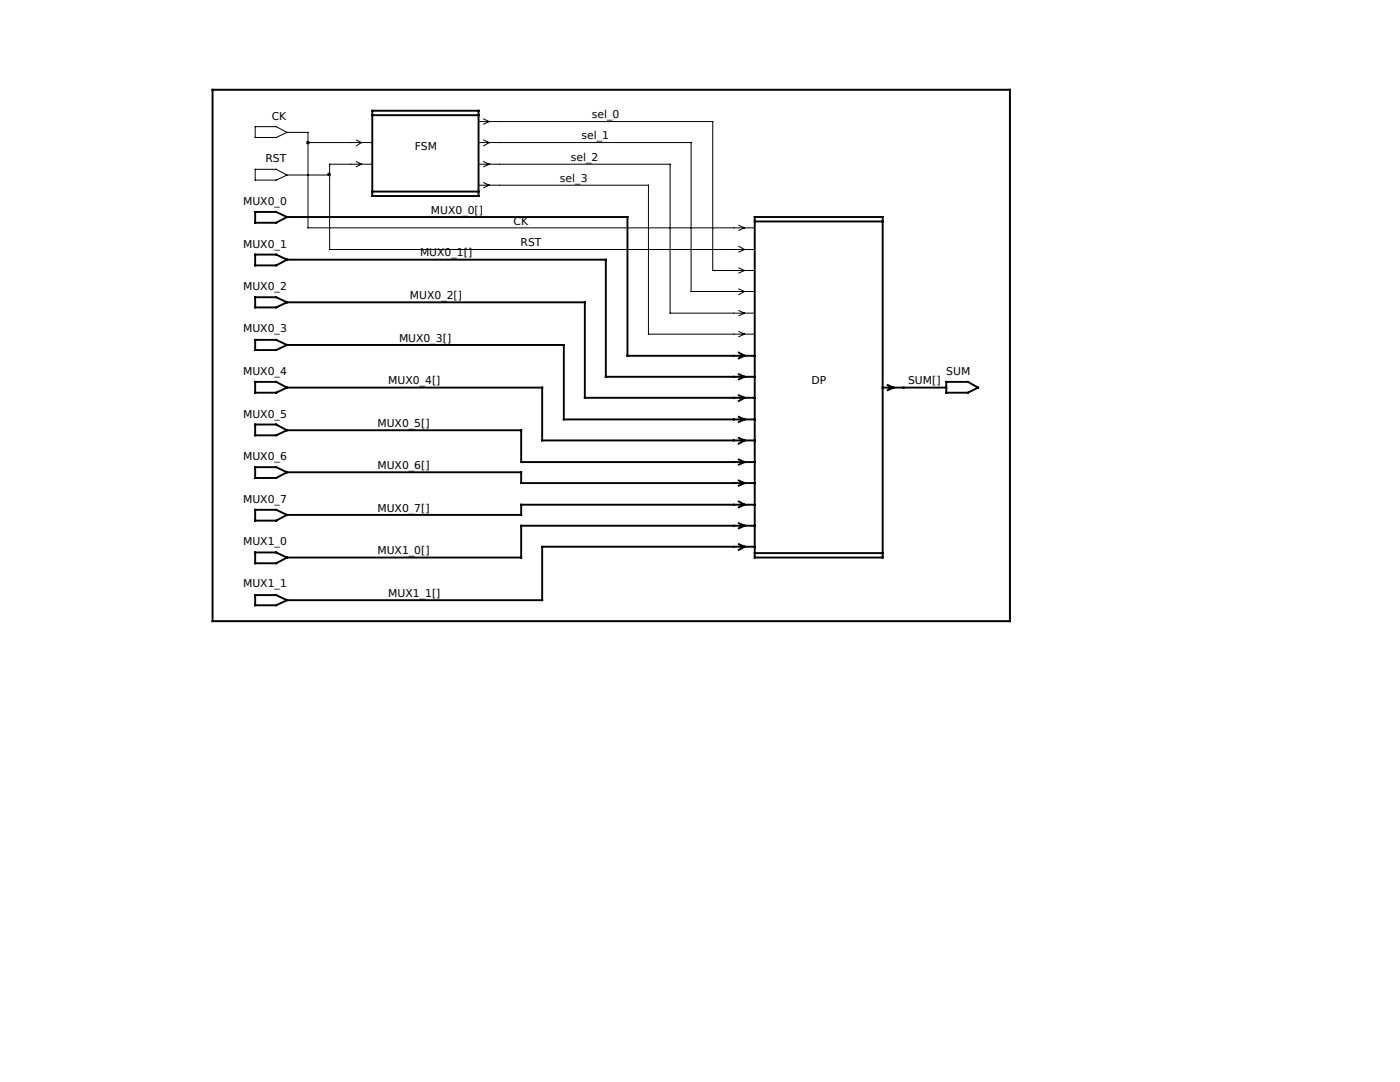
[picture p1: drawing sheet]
<svg xmlns="http://www.w3.org/2000/svg" width="279mm" height="216mm" viewBox="0 0 279 216" stroke-linecap="round" stroke-linejoin="round" font-family="sans-serif">
<g fill="none" stroke="#000" stroke-width=".2">
<path d="M42.4 17.9h159.1v106.1h-159.1zM50.9 25.3h4.2l2.2 1.1-2.2 1h-4.2zM50.9 33.8h4.2l2.2 1.1-2.2 1h-4.2zM57.3 26.4h4.2v19.1h89.1M57.3 34.9h8.5M61.5 28.4h12.8M71.1 27.9l1 .5-1 .7M71.1 32.3l1 .5-1 .5M74.3 32.8h-8.5v17h84.8M95.5 24.3h46.7v29.7h8.4M95.5 28.4h42.4v29.8h12.7M95.5 32.8h38.2v29.7h16.9"/>
<path d="M95.5 37h33.9v29.7h21.2M96.5 23.7l1.2 .6-1.2 .5M96.5 27.9l1.2 .5-1.2 .7M96.5 32.3l1.2 .5-1.2 .5M96.5 36.4l1.2 .6-1.2 .5M147.4 45l1.2 .5-1.2 .5M147.4 49.1l1.2 .7-1.2 .5M147.4 53.5l1.2 .5-1.2 .5M147.4 57.7l1.2 .5-1.2 .6M147.4 62l1.2 .5-1.2 .5M147.4 66.2l1.2 .5-1.2 .5"/>
</g>
<g fill="none" stroke="#000" stroke-width=".38">
<path d="M42.4 17.9h159.1v106.1h-159.1zM74.3 22.1h21.2v17h-21.2zM74.3 23h21.2M74.3 38.2h21.2M50.9 50.8h4.2l2.2 1-2.2 1.2h-4.2zM50.9 42.3h4.2l2.2 1-2.2 1.2h-4.2zM50.9 59.3h4.2l2.2 1-2.2 1h-4.2zM57.3 43.3h67.9v27.7h25.4M57.3 51.8h63.6v23.4h29.7M150.6 43.3h25.5v68h-25.5zM150.6 44.2h25.5M50.9 67.8h4.2l2.2 1-2.2 1.1h-4.2z"/>
<path d="M50.9 76.2h4.2l2.2 1.1-2.2 1.1h-4.2zM57.3 60.3h59.4v19.1h33.9M57.3 68.8h55.2v14.9h38.1M57.3 77.3h50.9v10.6h42.4M147.4 70.4l1.2 .6-1.2 .5M147.4 74.7l1.2 .5-1.2 .5M147.4 78.9l1.2 .5-1.2 .6M176.1 77.3h12.7M177.2 76.8l1.1 .5-1.1 .6M188.8 76.2h4.4l2 1.1-2 1.1h-4.4zM50.9 84.7h4.2l2.2 1.2-2.2 1h-4.2zM50.9 93.2h4.2l2.2 1-2.2 1.2h-4.2z"/>
<path d="M57.3 85.9h46.7v6.3h46.6M57.3 94.2h46.7v2.2h46.6M147.4 83.2l1.2 .5-1.2 .5M147.4 87.4l1.2 .5-1.2 .6M147.4 91.7l1.2 .5-1.2 .5M147.4 95.9l1.2 .5-1.2 .5M50.9 101.7h4.2l2.2 1-2.2 1.2h-4.2zM50.9 110.2h4.2l2.2 1.1-2.2 1.1h-4.2zM50.9 118.7h4.2l2.2 1.1-2.2 1h-4.2zM147.4 100.1l1.2 .6-1.2 .5M147.4 104.4l1.2 .5-1.2 .5M147.4 108.6l1.2 .5-1.2 .6"/>
<path d="M150.6 104.9h-46.6v6.4h-46.7M150.6 110.4h25.5M150.6 100.7h-46.6v2h-46.7M150.6 109.1h-42.4v10.7h-50.9"/>
</g>
<g fill="#000" stroke="#000" stroke-width=".2">
<circle cx="61.5" cy="28.4" r=".25"/>
<circle cx="65.7" cy="34.8" r=".25"/>
</g>
<g font-size="2.2">
<text x="54.2" y="23.9">CK</text>
<text x="118.1" y="23.6">sel_0</text>
<text x="82.8" y="30">FSM</text>
<text x="116.1" y="27.8">sel_1</text>
<text x="53" y="32.4">RST</text>
<text x="113.9" y="32.1">sel_2</text>
<text x="48.5" y="40.9">MUX0_0</text>
<text x="111.8" y="36.3">sel_3</text>
<text x="86" y="42.7">MUX0_0[]</text>
<text x="102.5" y="44.8">CK</text>
<text x="48.5" y="49.4">MUX0_1</text>
<text x="83.8" y="51.2">MUX0_1[]</text>
<text x="103.9" y="49.1">RST</text>
<text x="48.5" y="57.8">MUX0_2</text>
<text x="81.8" y="59.7">MUX0_2[]</text>
<text x="48.5" y="66.3">MUX0_3</text>
<text x="79.6" y="68.2">MUX0_3[]</text>
<text x="48.5" y="74.8">MUX0_4</text>
<text x="77.5" y="76.7">MUX0_4[]</text>
<text x="161.9" y="76.7">DP</text>
<text x="181.2" y="76.7">SUM[]</text>
<text x="188.8" y="74.8">SUM</text>
<text x="48.5" y="83.3">MUX0_5</text>
<text x="75.3" y="85.2">MUX0_5[]</text>
<text x="48.5" y="91.8">MUX0_6</text>
<text x="75.3" y="93.6">MUX0_6[]</text>
<text x="48.5" y="100.3">MUX0_7</text>
<text x="75.3" y="102.1">MUX0_7[]</text>
<text x="48.5" y="108.7">MUX1_0</text>
<text x="75.3" y="110.6">MUX1_0[]</text>
<text x="48.5" y="117.2">MUX1_1</text>
<text x="77.5" y="119.1">MUX1_1[]</text>
</g>
</svg>
